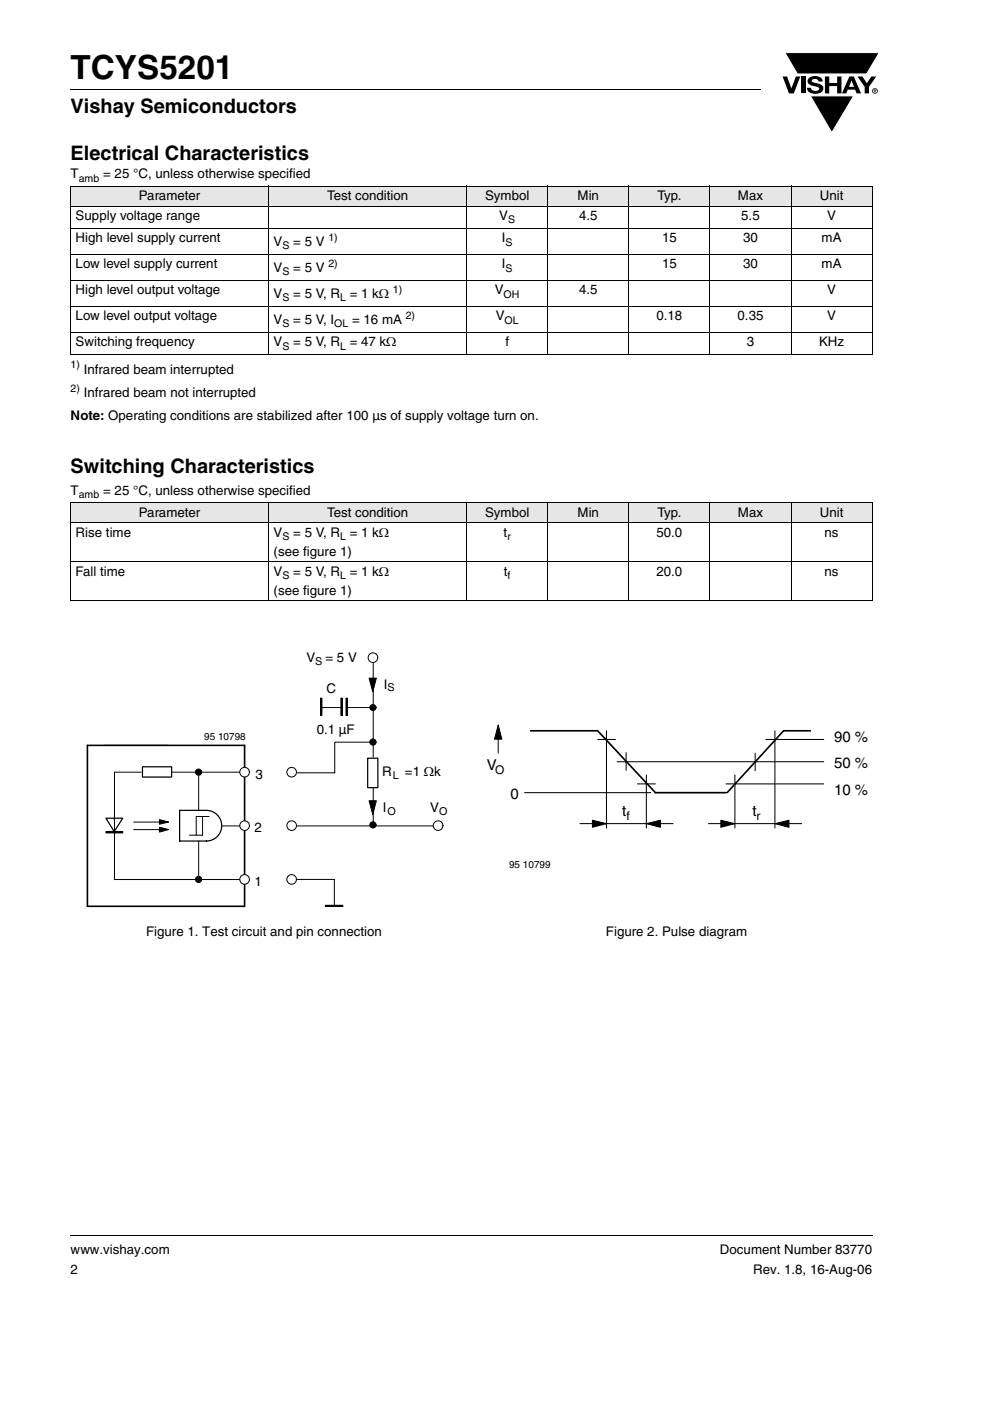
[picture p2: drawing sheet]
<svg xmlns="http://www.w3.org/2000/svg" width="210mm" height="297mm" viewBox="0 0 210 297" stroke-linecap="round" stroke-linejoin="round" font-family="sans-serif">
<g fill="#000">
<path d="M14.9 18.9l.1 .2zM166 16.2h.9l1 2.5 .9-2.5h.9l-1.3 3.6h-1.1zM166.5 11.2h20l-2.7 4.5h-14.7zM169.9 16.2h.9v3.6h-.9zM171.6 16.5a2.1 2.1 0 0 1 2.8 .3l.1 .5h-.9a.79 .79 0 0 0-.7-.6 .79 .79 0 0 0-.7 .4l.2 .3 1 .3a1.08 1.08 0 0 1 1.2 1 1.08 1.08 0 0 1-1.1 1.1 1.73 1.73 0 0 1-2.4-1.2h.9a.96 .96 0 0 0 .8 .7 .96 .96 0 0 0 1-.5 1.68 1.68 0 0 0-1.6-.7 .92 .92 0 0 1-.9-.6 .92 .92 0 0 1 .3-1zM175 16.2h.9v1.4h1.7v-1.4h.9v3.6h-.9v-1.5h-1.7v1.5h-.9zM181.9 16.2h1l1 1.4 .9-1.4h1.1l-1.6 2.2v1.4h-.9v-1.4zM171.9 20.3h9.2l-4.7 7.8zM14.9 261.9l.1 .2z"/>
<path d="M180.6 17.1l-.5 1.3h1zM180.1 16.2h1l1.5 3.6h-.9l-.3-.8h-1.6l-.3 .8h-.9z"/>
<path d="M185.5 19.1v.1h.2v-.1zM185.3 18.9l.5 .1v.1l-.1 .2 .1 .3-.3-.3-.2 .3zM185.1 19.3a.46 .46 0 0 0 .9 0 .46 .46 0 0 0-.9 0zM185 19.3a.6 .6 0 0 1 1.2 0 .6 .6 0 0 1-1.2 0z"/>
</g>
<path d="M166.5 11.2h20l-2.7 4.5h-14.7zM171.9 20.3h9.2l-4.7 7.8z" fill="none" stroke="#fff" stroke-width=".21"/>
<path d="M15 19h146.3M15 262h170.1" fill="none" stroke="#000" stroke-width=".21"/>
<g fill="#e6e6e6">
<path d="M15 39.5h42v4.2h-42z"/>
<path d="M57 39.5h42v4.2h-42z"/>
<path d="M99 39.5h17.2v4.2h-17.2z"/>
<path d="M116.2 39.5h17.2v4.2h-17.2z"/>
<path d="M133.4 39.5h17.2v4.2h-17.2z"/>
<path d="M150.6 39.5h17.2v4.2h-17.2z"/>
<path d="M167.8 39.5h17.2v4.2h-17.2z"/>
<path d="M15 106.6h42v4.2h-42z"/>
<path d="M57 106.6h42v4.2h-42z"/>
<path d="M99 106.6h17.2v4.2h-17.2z"/>
<path d="M116.2 106.6h17.2v4.2h-17.2z"/>
<path d="M133.4 106.6h17.2v4.2h-17.2z"/>
<path d="M150.6 106.6h17.2v4.2h-17.2z"/>
<path d="M167.8 106.6h17.2v4.2h-17.2z"/>
</g>
<g fill="none" stroke="#000" stroke-width=".21">
<path d="M14.9 39.5h170.2M15 39.6v35.5M57 39.4v35.9M99 39.4v35.9M116.2 39.4v35.9M133.4 39.4v35.9M150.6 39.4v35.9M167.8 39.4v35.9M185 39.6v35.5M14.9 43.7h170.2M14.9 48.5h170.2M14.9 54h170.2"/>
<path d="M14.9 59.5h170.2M14.9 65h170.2M14.9 70.5h170.2M14.9 75.2h170.2M14.9 106.6h170.2M14.9 110.8h170.2M14.9 119.1h170.2M15 106.7v20.6M57 106.5v21M99 106.5v21M116.2 106.5v21M133.4 106.5v21"/>
<path d="M150.6 106.5v21M167.8 106.5v21M185 106.7v20.6M14.9 127.4h170.2M68 148h.3v3.7h-.3zM68.3 150h4.3M72.3 148h.3v3.7h-.3zM73.4 148h.3v3.7h-.3zM73.4 150h5.8M78.3 143.8h1.5l-.7 2.9zM79.2 157.4h-8.2v6.5h-8.1M79.2 140.3v20.3"/>
<path d="M62.8 175.1h29.1M78.3 169.8h1.5l-.7 2.9zM79.2 167.1v7.8"/>
<circle cx="79.1" cy="157.3" r=".66"/>
<circle cx="79.1" cy="150" r=".64"/>
</g>
<path d="M78 160.8h2.1v6.2h-2.1z" fill="none" stroke="#000" stroke-width=".26"/>
<path d="M72.4 148v3.7M73.5 148v3.7" fill="none" stroke="#000" stroke-width=".28"/>
<g fill="#000">
<path d="M78.3 143.8h1.5l-.7 2.9z" fill-rule="evenodd"/>
<path d="M78.3 169.8h1.5l-.7 2.9z" fill-rule="evenodd"/>
<circle cx="79.1" cy="157.3" r=".66"/>
<circle cx="79.1" cy="150" r=".64"/>
</g>
<path d="M68.2 148v3.7" fill="none" stroke="#000" stroke-width=".24"/>
<circle cx="79.1" cy="139.4" r="1.02" fill="#fff"/>
<g fill="none" stroke="#000" stroke-width=".21">
<path d="M22.5 176.4h3.5v.2h-3.5zM28.4 175.9h5.6M28.4 174.3h5.6M33.8 173.8l2 .5-2 .5zM33.8 175.4l2 .5-2 .5zM40.2 177.1h2.7M42.1 164.5v7.3M42.1 178.3v7.4M43 173.1v4M44.3 173.1h-2.7v3.8"/>
<circle cx="79.1" cy="139.4" r="1.02"/>
<circle cx="79.1" cy="174.9" r=".66"/>
</g>
<g fill="#000">
<path d="M33.8 173.8l2 .5-2 .5z" fill-rule="evenodd"/>
<path d="M33.8 175.4l2 .5-2 .5z" fill-rule="evenodd"/>
<circle cx="79.1" cy="174.9" r=".66"/>
</g>
<path d="M38.1 171.8h5.7a3.2 3.2 0 0 1 3.2 3.3 3.2 3.2 0 0 1-3.2 3.2h-5.7z" fill="none" stroke="#000" stroke-width=".26"/>
<path d="M22.5 176.5h3.5" fill="none" stroke="#000" stroke-width=".22"/>
<path d="M22.5 173.5h3.5l-1.8 2.8z" fill="#fff"/>
<path d="M22.5 173.5h3.5l-1.8 2.8zM30.2 162.6h6.2v2.2h-6.2z" fill="none" stroke="#000" stroke-width=".26"/>
<g fill="none" stroke="#000" stroke-width=".21">
<path d="M22.5 176.4h3.5M24.2 173.5v.2M24.3 163.7h5.7M24.4 176.5v.1M36.5 163.7h14.6M24.3 186.5h26.8"/>
<circle cx="42.1" cy="163.7" r=".66"/>
<circle cx="42.1" cy="186.5" r=".66"/>
</g>
<g fill="#000">
<circle cx="42.1" cy="163.7" r=".66"/>
<circle cx="42.1" cy="186.5" r=".66"/>
</g>
<path d="M18.5 158h33.4v34.2h-33.4" fill="none" stroke="#000" stroke-width=".34"/>
<circle cx="51.9" cy="163.7" r="1.02" fill="#fff"/>
<circle cx="51.9" cy="163.7" r="1.02" fill="none" stroke="#000" stroke-width=".21"/>
<circle cx="51.9" cy="186.5" r="1.02" fill="#fff"/>
<g fill="none" stroke="#000" stroke-width=".21">
<path d="M47 175.1h4.1"/>
<circle cx="51.9" cy="186.5" r="1.02"/>
</g>
<circle cx="51.9" cy="175.1" r="1.02" fill="#fff"/>
<g fill="none" stroke="#000" stroke-width=".21">
<path d="M24.3 163.7v22.8"/>
<circle cx="51.9" cy="175.1" r="1.02"/>
</g>
<path d="M18.5 158v34.2" fill="none" stroke="#000" stroke-width=".34"/>
<circle cx="61.9" cy="163.7" r="1.02" fill="#fff"/>
<circle cx="61.9" cy="163.7" r="1.02" fill="none" stroke="#000" stroke-width=".21"/>
<circle cx="61.9" cy="186.5" r="1.02" fill="#fff"/>
<circle cx="61.9" cy="186.5" r="1.02" fill="none" stroke="#000" stroke-width=".21"/>
<circle cx="61.9" cy="175.1" r="1.02" fill="#fff"/>
<g fill="none" stroke="#000" stroke-width=".21">
<path d="M22 158h13.7M62.8 186.5h8.1v5.4M69 191.9h3.7v.3h-3.7z"/>
<circle cx="61.9" cy="175.1" r="1.02"/>
</g>
<path d="M69 192.1h3.7" fill="none" stroke="#000" stroke-width=".24"/>
<circle cx="92.9" cy="175.1" r="1.02" fill="#fff"/>
<circle cx="92.9" cy="175.1" r="1.02" fill="none" stroke="#000" stroke-width=".21"/>
<path d="M126.8 156.8h3.7M128.6 154.9v20.7M164.4 154.9v20.7M135.2 166.2h3.8M137.1 164.3v11.3M155.9 164.3v11.3" fill="none" stroke="#000" stroke-width=".22"/>
<path d="M112.6 154.9h14.1M126.8 154.9l12.2 13.2h15M166.3 154.9h5.6" fill="none" stroke="#000" stroke-width=".35"/>
<path d="M154 166.2h20.7zM162.4 156.8h12.3z" fill="#fff"/>
<path d="M105.7 155.8v3.8M162.4 156.8h12.3M111.3 168.1h26.8M123 174.6h19.8M150.3 174.6h19.7M154 166.2h20.7" fill="none" stroke="#000" stroke-width=".22"/>
<path d="M166.2 154.9l-11.9 13.1" fill="none" stroke="#000" stroke-width=".35"/>
<g fill="#000">
<path d="M125.7 173.9l2.9 .7-2.9 .8z"/>
<path d="M105.7 153.7l.7 3h-1.5z" fill-rule="evenodd"/>
<path d="M137.1 174.6l3-.7v1.5z" fill-rule="evenodd"/>
<path d="M152.9 173.9l3 .7-3 .8z" fill-rule="evenodd"/>
<path d="M164.4 174.6l2.9-.7v1.5z" fill-rule="evenodd"/>
</g>
<path d="M105.7 153.7l.7 3h-1.5zM125.7 173.9l2.9 .7-2.9 .8zM137.1 174.6l3-.7v1.5zM152.9 173.9l3 .7-3 .8zM164.4 174.6l2.9-.7v1.5z" fill="none" stroke="#000" stroke-width=".21"/>
<path d="M132.8 159.6v3.7zM160.2 159.7v3.7zM130.9 161.5h43.8z" fill="#fff"/>
<path d="M132.8 159.6v3.7M160.2 159.7v3.7M130.9 161.5h43.8" fill="none" stroke="#000" stroke-width=".22"/>
<text font-size="7" x="15" y="16.7">TCYS5201</text>
<g font-size="4.2">
<text x="15" y="24">Vishay Semiconductors</text>
<text x="15" y="33.8">Electrical Characteristics</text>
<text x="15" y="100.3">Switching Characteristics</text>
</g>
<g font-size="3.2">
<text x="176.9" y="157.3">90 %</text>
<text x="103.2" y="163.3">V</text>
<text x="176.9" y="162.9">50 %</text>
<text x="108.3" y="169.4">0</text>
<text x="132" y="173.1">t</text>
<text x="159.6" y="173.1">t</text>
<text x="176.9" y="168.6">10 %</text>
</g>
<g font-size="2.8">
<text x="15" y="37.8">T</text>
<text x="21.9" y="37.8">= 25 °C, unless otherwise specified</text>
<text x="16" y="46.7">Supply voltage range</text>
<text x="29.5" y="42.4">Parameter</text>
<text x="69.4" y="42.4">Test condition</text>
<text x="102.9" y="42.4">Symbol</text>
<text x="105.9" y="46.7">V</text>
<text x="122.5" y="42.4">Min</text>
<text x="122.8" y="46.7">4.5</text>
<text x="139.5" y="42.4">Typ.</text>
<text x="156.5" y="42.4">Max</text>
<text x="157.2" y="46.7">5.5</text>
<text x="173.9" y="42.4">Unit</text>
<text x="175.5" y="46.7">V</text>
<text x="16" y="51.4">High level supply current</text>
<text x="58" y="52.2">V</text>
<text x="62.2" y="52.2">= 5 V</text>
<text x="106.4" y="51.4">I</text>
<text x="140.4" y="51.4">15</text>
<text x="157.6" y="51.4">30</text>
<text x="174.3" y="51.4">mA</text>
<text x="16" y="56.9">Low level supply current</text>
<text x="58" y="57.7">V</text>
<text x="62.2" y="57.7">= 5 V</text>
<text x="106.4" y="56.9">I</text>
<text x="140.4" y="56.9">15</text>
<text x="157.6" y="56.9">30</text>
<text x="174.3" y="56.9">mA</text>
<text x="16" y="62.4">High level output voltage</text>
<text x="58" y="63.2">V</text>
<text x="62.2" y="63.2">= 5 V, R</text>
<text x="74.2" y="63.2">= 1 kΩ</text>
<text x="104.9" y="62.4">V</text>
<text x="122.8" y="62.4">4.5</text>
<text x="175.5" y="62.4">V</text>
<text x="16" y="67.9">Low level output voltage</text>
<text x="58" y="68.7">V</text>
<text x="62.2" y="68.7">= 5 V, I</text>
<text x="74.7" y="68.7">= 16 mA</text>
<text x="105.1" y="67.9">V</text>
<text x="139.2" y="67.9">0.18</text>
<text x="156.4" y="67.9">0.35</text>
<text x="175.5" y="67.9">V</text>
<text x="16" y="73.4">Switching frequency</text>
<text x="58" y="73.4">V</text>
<text x="62.2" y="73.4">= 5 V, R</text>
<text x="74.2" y="73.4">= 47 kΩ</text>
<text x="107.2" y="73.4">f</text>
<text x="158.4" y="73.4">3</text>
<text x="173.7" y="73.4">KHz</text>
<text x="17.8" y="79.2">Infrared beam interrupted</text>
<text x="15" y="89.1">Note: Operating conditions are stabilized after 100 µs of supply voltage turn on.</text>
<text x="17.8" y="84.2">Infrared beam not interrupted</text>
<text x="15" y="105">T</text>
<text x="21.9" y="105">= 25 °C, unless otherwise specified</text>
<text x="16" y="113.8">Rise time</text>
<text x="29.5" y="109.6">Parameter</text>
<text x="58" y="113.8">V</text>
<text x="62.2" y="113.8">= 5 V, R</text>
<text x="69.4" y="109.6">Test condition</text>
<text x="74.2" y="113.8">= 1 kΩ</text>
<text x="102.9" y="109.6">Symbol</text>
<text x="106.8" y="113.8">t</text>
<text x="122.5" y="109.6">Min</text>
<text x="139.2" y="113.8">50.0</text>
<text x="139.5" y="109.6">Typ.</text>
<text x="156.5" y="109.6">Max</text>
<text x="173.9" y="109.6">Unit</text>
<text x="174.9" y="113.8">ns</text>
<text x="58" y="117.8">(see figure 1)</text>
<text x="16" y="122.1">Fall time</text>
<text x="58" y="122.1">V</text>
<text x="62.2" y="122.1">= 5 V, R</text>
<text x="74.2" y="122.1">= 1 kΩ</text>
<text x="106.9" y="122.1">t</text>
<text x="139.2" y="122.1">20.0</text>
<text x="174.9" y="122.1">ns</text>
<text x="58" y="126.1">(see figure 1)</text>
<text x="65" y="140.4">V</text>
<text x="69" y="140.4">= 5 V</text>
<text x="69.2" y="146.9">C</text>
<text x="81.4" y="146">I</text>
<text x="67.2" y="155.5">0.1 µF</text>
<text x="54.2" y="165.2">3</text>
<text x="81.1" y="164.5">R</text>
<text x="85.9" y="164.5">=1 Ωk</text>
<text x="81.2" y="172.2">I</text>
<text x="91.3" y="172.2">V</text>
<text x="54" y="176.4">2</text>
<text x="54" y="187.9">1</text>
<text x="31" y="198.5">Figure 1. Test circuit and pin connection</text>
<text x="128.5" y="198.5">Figure 2. Pulse diagram</text>
<text x="15" y="265.9">www.vishay.com</text>
<text x="152.7" y="265.9">Document Number 83770</text>
<text x="15" y="270.1">2</text>
<text x="159.7" y="270.1">Rev. 1.8, 16-Aug-06</text>
</g>
<g font-size="2.5">
<text x="105" y="164">O</text>
<text x="132.9" y="173.8">f</text>
<text x="160.5" y="173.8">r</text>
</g>
<g font-size="2.3">
<text x="66.9" y="141">S</text>
<text x="82.2" y="146.6">S</text>
<text x="83.3" y="165.1">L</text>
<text x="82.2" y="172.8">O</text>
<text x="93.1" y="172.8">O</text>
</g>
<g font-size="2.2">
<text x="16.7" y="38.5">amb</text>
<text x="107.8" y="47.3">S</text>
<text x="59.9" y="52.9">S</text>
<text x="69.7" y="51">1)</text>
<text x="107.2" y="52.1">S</text>
<text x="59.9" y="58.4">S</text>
<text x="69.7" y="56.5">2)</text>
<text x="107.2" y="57.6">S</text>
<text x="59.9" y="63.9">S</text>
<text x="72.1" y="63.9">L</text>
<text x="83.3" y="62">1)</text>
<text x="106.8" y="63.1">OH</text>
<text x="59.9" y="69.4">S</text>
<text x="70.9" y="69.4">OL</text>
<text x="86" y="67.5">2)</text>
<text x="107" y="68.6">OL</text>
<text x="59.9" y="74.1">S</text>
<text x="72.1" y="74.1">L</text>
<text x="15" y="78.1">1)</text>
<text x="15" y="83">2)</text>
<text x="16.7" y="105.7">amb</text>
<text x="59.9" y="114.5">S</text>
<text x="72.1" y="114.5">L</text>
<text x="107.6" y="114.5">r</text>
<text x="59.9" y="122.8">S</text>
<text x="72.1" y="122.8">L</text>
<text x="107.7" y="122.8">f</text>
</g>
<g font-size="2.1">
<text x="43.3" y="156.8">95 10798</text>
<text x="108" y="184">95 10799</text>
</g>
</svg>
